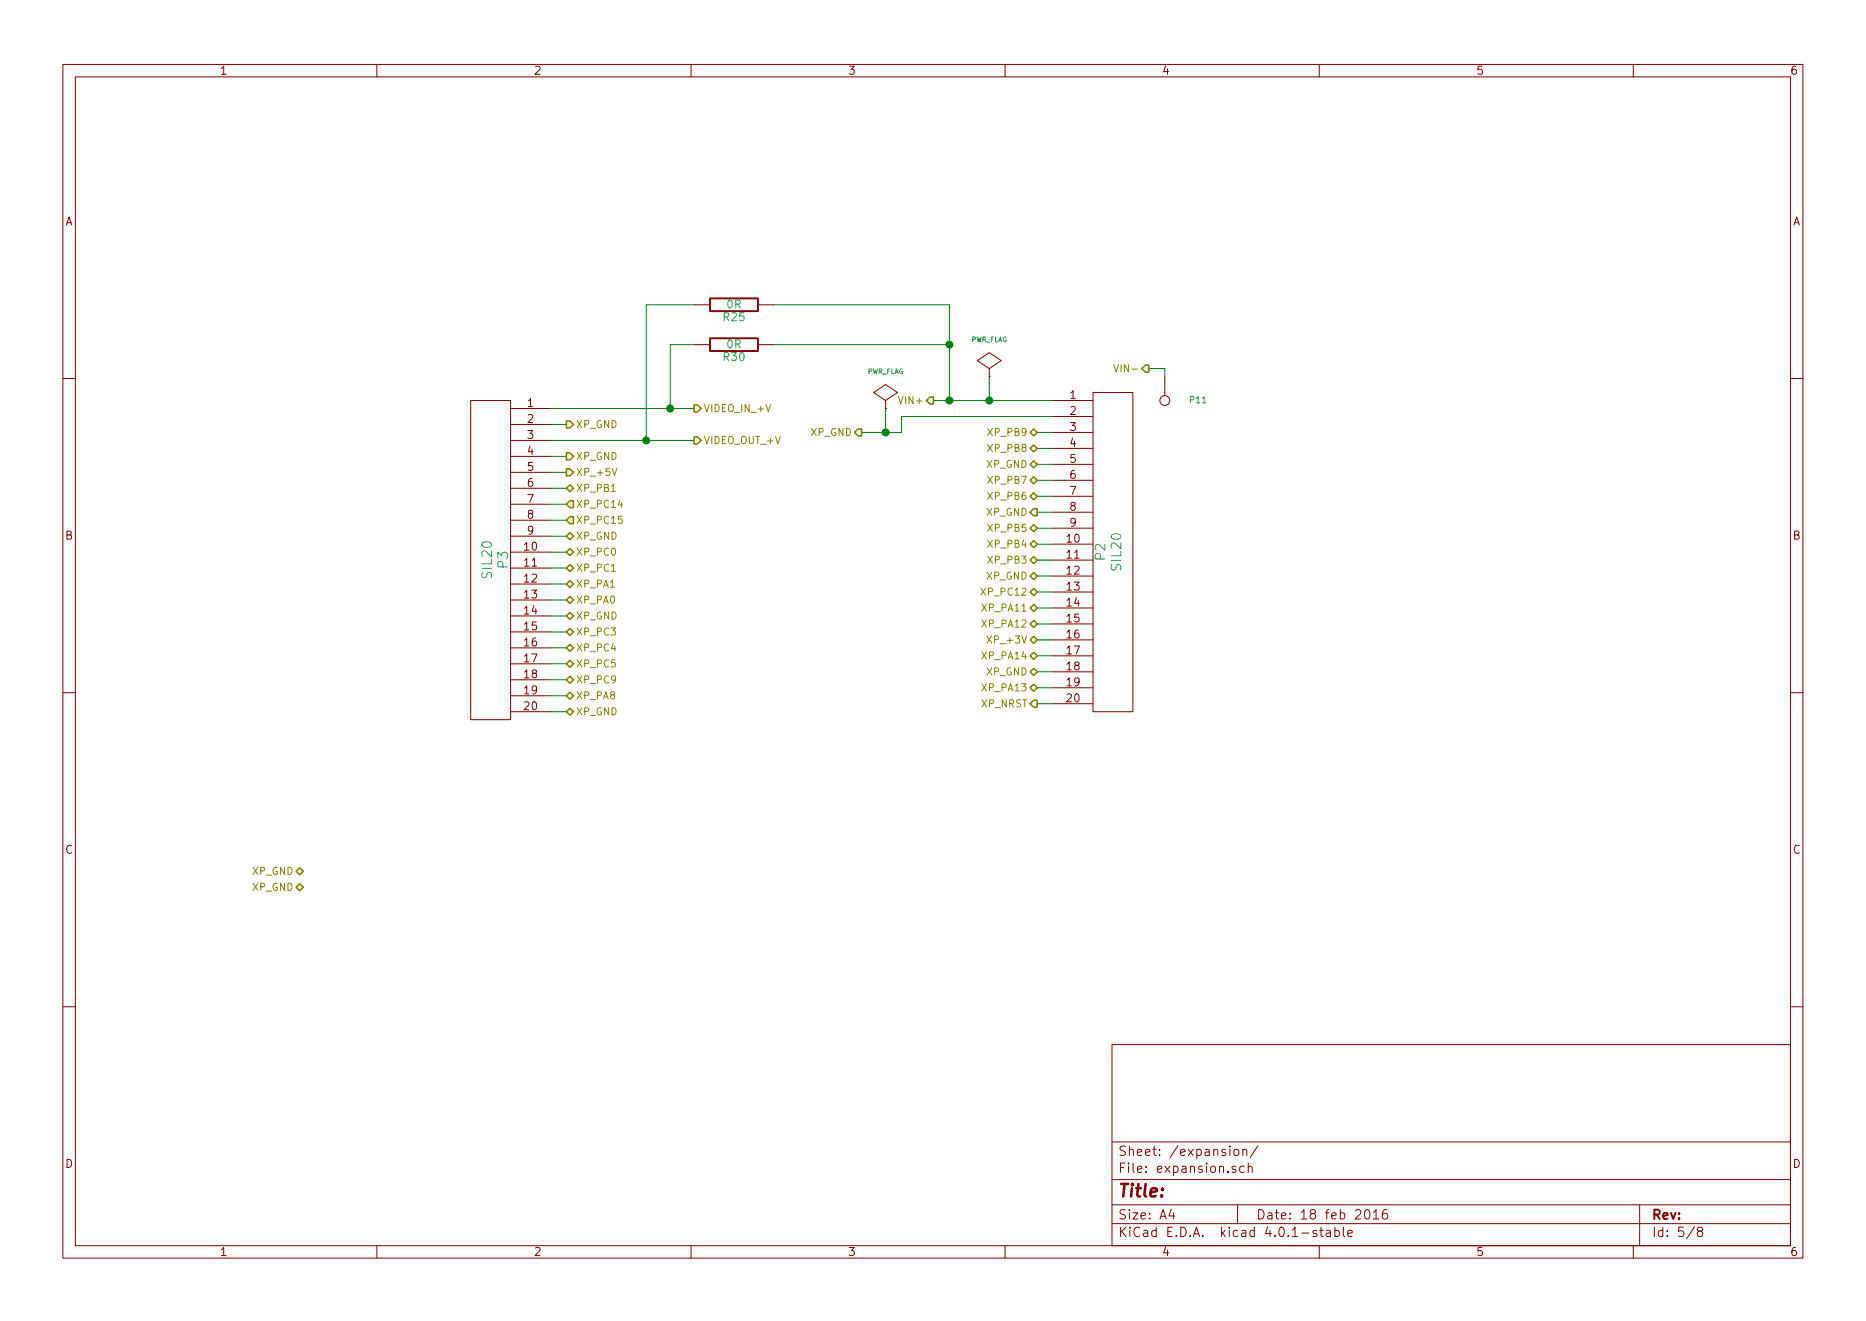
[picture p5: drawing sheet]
EESchema Schematic File Version 2  date Thu 18 Feb 2016 18:58:17 GMT
LIBS:conn_20
LIBS:conn_6
LIBS:conn_5
LIBS:conn_3
LIBS:conn_2
LIBS:led_ipc-7351_2005
LIBS:power
LIBS:device
LIBS:diodesch_ipc7531_2005
LIBS:transistors
LIBS:conn
LIBS:linear
LIBS:regul
LIBS:74xx
LIBS:cmos4000
LIBS:adc-dac
LIBS:memory
LIBS:xilinx
LIBS:special
LIBS:microcontrollers
LIBS:dsp
LIBS:microchip
LIBS:analog_switches
LIBS:motorola
LIBS:texas
LIBS:intel
LIBS:audio
LIBS:interface
LIBS:digital-audio
LIBS:philips
LIBS:display
LIBS:cypress
LIBS:siliconi
LIBS:opto
LIBS:atmel
LIBS:contrib
LIBS:valves
LIBS:max4390
LIBS:spdt
LIBS:ts5a3157
LIBS:osd-cache
EELAYER 25  0
EELAYER END
$Descr A4 11700 8267
encoding utf-8
Sheet 5 8
Title ""
Date "18 feb 2016"
Rev ""
Comp ""
Comment1 ""
Comment2 ""
Comment3 ""
Comment4 ""
$EndDescr
Connection ~ 4050 2750
Wire Wire Line
	4350 1900 4050 1900
Wire Wire Line
	4050 1900 4050 2750
Connection ~ 5950 2150
Wire Wire Line
	4850 2150 5950 2150
Wire Wire Line
	6600 2700 6500 2700
Wire Wire Line
	6600 3400 6500 3400
Wire Wire Line
	6600 3200 6500 3200
Wire Wire Line
	6600 3000 6500 3000
Wire Wire Line
	7200 2300 7300 2300
Wire Wire Line
	7300 2300 7300 2350
Wire Wire Line
	6500 4300 6600 4300
Wire Wire Line
	6500 4100 6600 4100
Wire Wire Line
	6500 3900 6600 3900
Wire Wire Line
	6500 3700 6600 3700
Wire Wire Line
	6500 3500 6600 3500
Wire Wire Line
	6500 2900 6600 2900
Wire Wire Line
	3450 4450 3550 4450
Wire Wire Line
	3450 4250 3550 4250
Wire Wire Line
	3450 4050 3550 4050
Wire Wire Line
	3450 3850 3550 3850
Wire Wire Line
	3450 3650 3550 3650
Wire Wire Line
	3450 3250 3550 3250
Wire Wire Line
	3550 3050 3450 3050
Connection ~ 6200 2500
Wire Wire Line
	6200 2350 6200 2500
Wire Wire Line
	3450 2750 4350 2750
Wire Wire Line
	3450 2550 4350 2550
Wire Wire Line
	3450 2950 3550 2950
Wire Wire Line
	6600 2500 5850 2500
Wire Wire Line
	3450 2650 3550 2650
Wire Wire Line
	3450 2850 3550 2850
Wire Wire Line
	5550 2700 5550 2550
Connection ~ 5550 2700
Wire Wire Line
	3450 3150 3550 3150
Wire Wire Line
	3450 3350 3550 3350
Wire Wire Line
	3450 3550 3550 3550
Wire Wire Line
	3450 3750 3550 3750
Wire Wire Line
	3450 3950 3550 3950
Wire Wire Line
	3450 4150 3550 4150
Wire Wire Line
	3450 4350 3550 4350
Wire Wire Line
	6500 2800 6600 2800
Wire Wire Line
	6500 3600 6600 3600
Wire Wire Line
	6500 3800 6600 3800
Wire Wire Line
	6500 4000 6600 4000
Wire Wire Line
	6500 4200 6600 4200
Wire Wire Line
	6500 4400 6600 4400
Wire Wire Line
	3450 3450 3550 3450
Wire Wire Line
	6600 3100 6500 3100
Wire Wire Line
	6600 3300 6500 3300
Wire Wire Line
	6600 2600 5650 2600
Wire Wire Line
	5650 2600 5650 2700
Wire Wire Line
	5650 2700 5400 2700
Wire Wire Line
	4850 1900 5950 1900
Wire Wire Line
	5950 1900 5950 2500
Connection ~ 5950 2500
Wire Wire Line
	4350 2150 4200 2150
Wire Wire Line
	4200 2150 4200 2550
Connection ~ 4200 2550
$Comp
L R R30
U 1 1
P 4600 2150
F 0 "R30" V 4680 2150 50  0000 C CNN
F 1 "0R" V 4600 2150 50  0000 C CNN
F 2 "0603" H 4600 2150 60  0001 C CNN
F 3 "D" H 4600 2150 60  0001 C CNN
F 4 "M" H 4600 2150 60  0001 C CNN "MFG Name"
F 5 "P" H 4600 2150 60  0001 C CNN "MFG Part Num"
F 6 "Resistor(Link)/0R/0603" H 4600 2150 60  0001 C CNN "Description"
	1    4600 2150
	0    1    1    0   
$EndComp
$Comp
L R R25
U 1 1
P 4600 1900
F 0 "R25" V 4680 1900 50  0000 C CNN
F 1 "0R" V 4600 1900 50  0000 C CNN
F 2 "0603" H 4600 1900 60  0001 C CNN
F 3 "D" H 4600 1900 60  0001 C CNN
F 4 "M" H 4600 1900 60  0001 C CNN "MFG Name"
F 5 "P" H 4600 1900 60  0001 C CNN "MFG Part Num"
F 6 "Resistor(Link)/0R/0603" H 4600 1900 60  0001 C CNN "Description"
	1    4600 1900
	0    1    1    0   
$EndComp
Text HLabel 6500 2900 0    45   BiDi ~ 0
XP_GND
Text HLabel 3550 3050 2    45   BiDi ~ 0
XP_PB1
Text HLabel 6500 2800 0    45   BiDi ~ 0
XP_PB8
Text HLabel 3550 3850 2    45   BiDi ~ 0
XP_GND
Text HLabel 7200 2300 0    45   Output ~ 0
VIN-
$Comp
L CONN_1 P11
U 1 1
P 7300 2500
F 0 "P11" V 7300 2650 40  0000 L CNN
F 1 "SIL1" H 7300 2555 30  0001 C CNN
F 2 "SIL1" H 7300 2500 60  0001 C CNN
F 4 "0.1 in pitch header/1 contact" H 7300 2500 60  0001 C CNN "Description"
	1    7300 2500
	0    1    1    0   
$EndComp
Text HLabel 6500 3600 0    45   BiDi ~ 0
XP_GND
Text HLabel 6500 3200 0    45   Output ~ 0
XP_GND
$Comp
L PWR_FLAG #FLG03
U 1 1
P 5550 2550
F 0 "#FLG03" H 5550 2820 30  0001 C CNN
F 1 "PWR_FLAG" H 5550 2780 30  0000 C CNN
	1    5550 2550
	1    0    0    -1  
$EndComp
$Comp
L PWR_FLAG #FLG04
U 1 1
P 6200 2350
F 0 "#FLG04" H 6200 2620 30  0001 C CNN
F 1 "PWR_FLAG" H 6200 2580 30  0000 C CNN
	1    6200 2350
	1    0    0    -1  
$EndComp
Text HLabel 6500 4300 0    45   BiDi ~ 0
XP_PA13
Text HLabel 3550 2850 2    45   Output ~ 0
XP_GND
Text HLabel 3550 2650 2    45   Output ~ 0
XP_GND
Text HLabel 4350 2750 2    45   Output ~ 0
VIDEO_OUT_+V
Text HLabel 4350 2550 2    45   Output ~ 0
VIDEO_IN_+V
Text HLabel 5400 2700 0    45   Output ~ 0
XP_GND
Text HLabel 3550 2950 2    45   Output ~ 0
XP_+5V
$Comp
L CONN_20 P3
U 1 1
P 3100 3500
F 0 "P3" V 3050 3500 60  0000 C CNN
F 1 "SIL20" V 3150 3500 60  0000 C CNN
F 2 "SIL20" H 3100 3500 60  0001 C CNN
F 4 "0.1 in pitch header/20 contacts" H 3100 3500 60  0001 C CNN "Description"
	1    3100 3500
	-1   0    0    -1  
$EndComp
$Comp
L CONN_20 P2
U 1 1
P 6950 3450
F 0 "P2" V 6900 3450 60  0000 C CNN
F 1 "SIL20" V 7000 3450 60  0000 C CNN
F 2 "SIL20" H 6950 3450 60  0001 C CNN
F 4 "0.1 in pitch header/20 contacts" H 6950 3450 60  0001 C CNN "Description"
	1    6950 3450
	1    0    0    -1  
$EndComp
Text HLabel 1900 5550 0    45   BiDi ~ 0
XP_GND
Text HLabel 5850 2500 0    45   Output ~ 0
VIN+
Text HLabel 3550 3250 2    45   Input ~ 0
XP_PC15
Text HLabel 6500 4400 0    45   Output ~ 0
XP_NRST
Text HLabel 1900 5450 0    45   BiDi ~ 0
XP_GND
Text HLabel 6500 4200 0    45   BiDi ~ 0
XP_GND
Text HLabel 6500 4100 0    45   BiDi ~ 0
XP_PA14
Text HLabel 6500 3900 0    45   BiDi ~ 0
XP_PA12
Text HLabel 6500 3800 0    45   BiDi ~ 0
XP_PA11
Text HLabel 6500 3700 0    45   BiDi ~ 0
XP_PC12
Text HLabel 6500 3500 0    45   BiDi ~ 0
XP_PB3
Text HLabel 6500 3400 0    45   BiDi ~ 0
XP_PB4
Text HLabel 6500 3300 0    45   BiDi ~ 0
XP_PB5
Text HLabel 6500 4000 0    45   BiDi ~ 0
XP_+3V
Text HLabel 6500 3100 0    45   BiDi ~ 0
XP_PB6
Text HLabel 6500 3000 0    45   BiDi ~ 0
XP_PB7
Text HLabel 6500 2700 0    45   BiDi ~ 0
XP_PB9
Text HLabel 3550 4350 2    45   BiDi ~ 0
XP_PA8
Text HLabel 3550 4250 2    45   BiDi ~ 0
XP_PC9
Text HLabel 3550 4150 2    45   BiDi ~ 0
XP_PC5
Text HLabel 3550 4050 2    45   BiDi ~ 0
XP_PC4
Text HLabel 3550 3950 2    45   BiDi ~ 0
XP_PC3
Text HLabel 3550 3750 2    45   BiDi ~ 0
XP_PA0
Text HLabel 3550 3650 2    45   BiDi ~ 0
XP_PA1
Text HLabel 3550 3550 2    45   BiDi ~ 0
XP_PC1
Text HLabel 3550 3450 2    45   BiDi ~ 0
XP_PC0
Text HLabel 3550 3350 2    45   BiDi ~ 0
XP_GND
Text HLabel 3550 3150 2    45   Input ~ 0
XP_PC14
Text HLabel 3550 4450 2    45   BiDi ~ 0
XP_GND
$EndSCHEMATC
